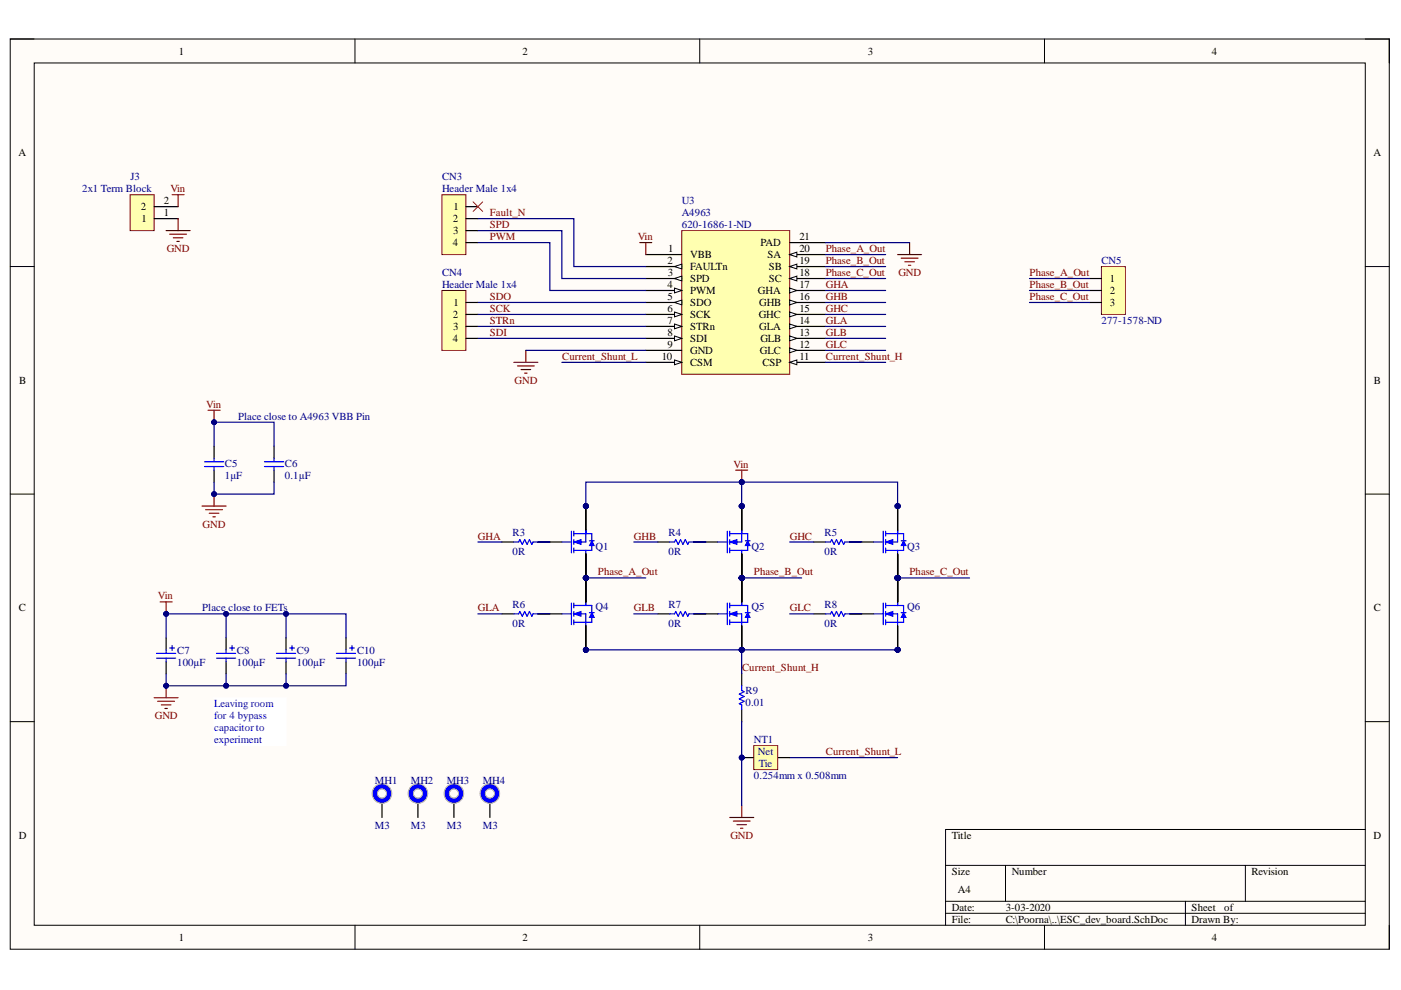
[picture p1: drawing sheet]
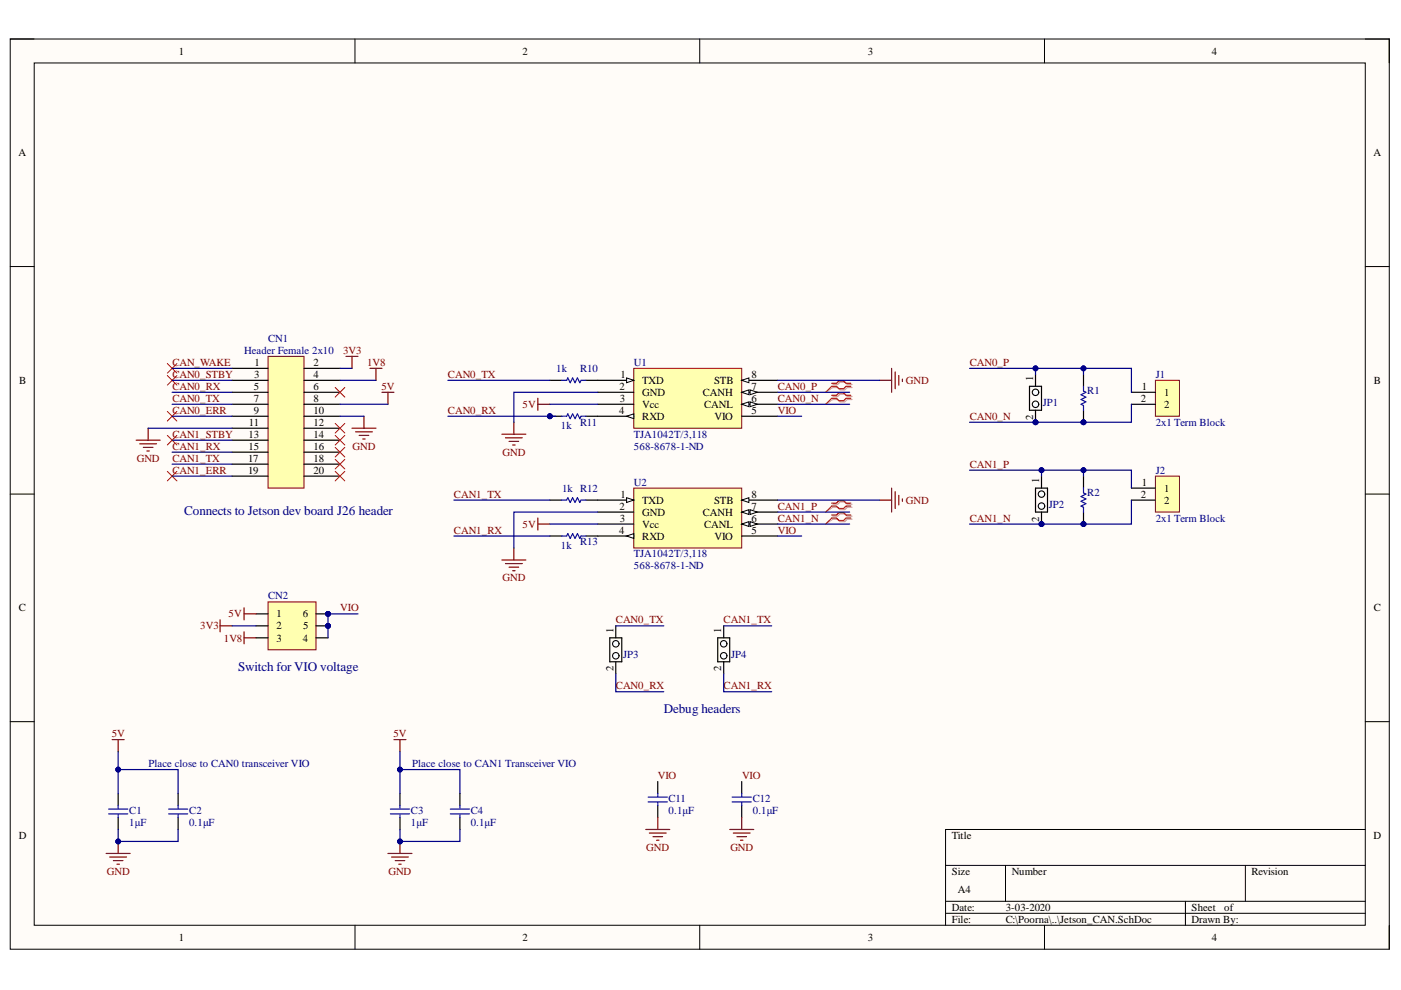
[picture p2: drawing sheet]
# Altium project ESC_dev_board.PrjPcb
2 sheets, 51 parts. Net scope: global (net labels, ports and power ports of the same name join across sheets).
Board file: ESC_dev_board.PcbDoc
Sheets:
  Jetson_CAN.SchDoc
  ESC_dev_board.SchDoc

## Sheet Jetson_CAN.SchDoc
size A4

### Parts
C1  1μF  [CAPC1608N(0603")]
C2  0.1μF  [CAPC1608N(0603")]
C3  1μF  [CAPC1608N(0603")]
C4  0.1μF  [CAPC1608N(0603")]
C11  0.1μF  [CAPC1608N(0603")]
C12  0.1μF  [CAPC1608N(0603")]
CN1  Header Female 2x10  [HEADER, FEMALE/MALE, 2x10, 100mil]
CN2  Header, Male, 2x3, Pitch: 0.1" (2.54mm), THT  [Header, Male, 2x3, Pitch: 0.1" (2.54mm),THT]  (value not drawn)
J1  2x1 Term Block  [2X1 Terminal Blocks]
J2  2x1 Term Block  [2X1 Terminal Blocks]
JP1  1X2 Pin Head  [2X1 Males Header]  (value not drawn)
JP2  1X2 Pin Head  [2X1 Males Header]  (value not drawn)
JP3  1X2 Pin Head  [2X1 Males Header]  (value not drawn)
JP4  1X2 Pin Head  [2X1 Males Header]  (value not drawn)
R1  CRCW0603120KFKEA  [RESC1609X50X30NL10T20]  (value not drawn)
R2  CRCW0603120KFKEA  [RESC1609X50X30NL10T20]  (value not drawn)
R10  1k  [RESC1608N(0603")]
R11  1k  [RESC1608N(0603")]
R12  1k  [RESC1608N(0603")]
R13  1k  [RESC1608N(0603")]
U1  TJA1042T/3,118  Supplier Part Number 1: 568-8678-1-ND  [8-SOIC]
U2  TJA1042T/3,118  Supplier Part Number 1: 568-8678-1-ND  [8-SOIC]

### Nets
1V8: CN1.4 CN2.3
3V3: CN1.2 CN2.2
5V: C1.2(Cathode) C2.2(Cathode) C3.2(Cathode) C4.2(Cathode) CN1.8 CN2.1 U1.3(Vcc) U2.3(Vcc)
GND: C1.1(Anode) C2.1(Anode) C3.1(Anode) C4.1(Anode) C11.1(Anode) C12.1(Anode) CN1.10 CN1.11 U1.2(GND) U1.8(STB) U2.2(GND) U2.8(STB)
CAN0_ERR: CN1.9
CAN0_N: J1.2 JP1.2 R1.2 U1.6(CANL)
CAN0_P: J1.1 JP1.1 R1.1 U1.7(CANH)
CAN0_RX: CN1.5 JP3.2 R11.1
CAN0_STBY: CN1.3
CAN0_TX: CN1.7 JP3.1 R10.1
CAN1_ERR: CN1.19
CAN1_N: J2.2 JP2.2 R2.2 U2.6(CANL)
CAN1_P: J2.1 JP2.1 R2.1 U2.7(CANH)
CAN1_RX: CN1.15 JP4.2 R13.1
CAN1_STBY: CN1.13
CAN1_TX: CN1.17 JP4.1 R12.1
CAN_WAKE: CN1.1
VIO: C11.2(Cathode) C12.2(Cathode) CN2.4 CN2.5 CN2.6 U1.5(VIO) U2.5(VIO)
NetR10_2: R10.2 U1.1(TXD)
NetR11_2: R11.2 U1.4(RXD)
NetR12_2: R12.2 U2.1(TXD)
NetR13_2: R13.2 U2.4(RXD)

Not connected (* = marked no-connect by the designer): CN1 6* 12* 14* 16* 18* 20*

### Layout directives
differential pair: CAN0_N, CAN0_P, CAN1_N, CAN1_P

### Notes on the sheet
- (near CN1) Connects to Jetson dev board J26 header
- (near CN2) Switch for VIO voltage
- Debug headers
- Place close to CAN0 transceiver VIO
- Place close to CAN1 Transceiver VIO

## Sheet ESC_dev_board.SchDoc
size A4

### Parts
C5  1μF  [CAPC1608N(0603")]
C6  Capacitance: 0.1µF  [CAPC1608N(0603")]  (hidden comment: 0.1uF, 50V, 10%, X7R, 0603)
C7  100µF  [Radial_CAN_6.6mm]
C8  100µF  [Radial_CAN_6.6mm]
C9  100µF  [Radial_CAN_6.6mm]
C10  100µF  [Radial_CAN_6.6mm]
CN3  Header Male 1x4  [Header, Male, 1X4]
CN4  Header Male 1x4  [Header, Male, 1X4]
CN5  Supplier Part Number 1: 277-1578-ND  [3x1, Terminal Block, Pitch: 5mm, Screw, THT]  (hidden comment: 3x1, Terminal Block, Pitch: 5mm, Screw, THT)
J3  2x1 Term Block  [2X1 Terminal Blocks Phoenix Contact 5mm]
MH1  M3  [Clearance_M3_PLATED]  (no BOM)
MH2  M3  [Clearance_M3_PLATED]  (no BOM)
MH3  M3  [Clearance_M3_PLATED]  (no BOM)
MH4  M3  [Clearance_M3_PLATED]  (no BOM)
NT1  0.254mm x 0.508mm  [NETTIE_20mil]  (net tie, no BOM)
Q1  SI7625DN-T1-GE3  [PowerPAK 1212-8]  (value not drawn)
Q2  SI7625DN-T1-GE3  [PowerPAK 1212-8]  (value not drawn)
Q3  SI7625DN-T1-GE3  [PowerPAK 1212-8]  (value not drawn)
Q4  SIS476DN-T1-GE3  [PowerPAK 1212-8]  (value not drawn)
Q5  SIS476DN-T1-GE3  [PowerPAK 1212-8]  (value not drawn)
Q6  SIS476DN-T1-GE3  [PowerPAK 1212-8]  (value not drawn)
R3  0R  [RESC1608N(0603")]
R4  0R  [RESC1608N(0603")]
R5  0R  [RESC1608N(0603")]
R6  0R  [RESC1608N(0603")]
R7  0R  [RESC1608N(0603")]
R8  0R  [RESC1608N(0603")]
R9  0.01  [RESC6332N(2512")]
U3  A4963  Supplier Part Number 1: 620-1686-1-ND  [TSOP65P640X120_HS-21M]

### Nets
GND: C5.1(Anode) C6.1(Anode) C7.2(Cathode) C8.2(Cathode) C9.2(Cathode) C10.2(Cathode) J3.1 NT1.1 R9.1 U3.9(GND) U3.21(PAD)
Vin: C5.2(Cathode) C6.2(Cathode) C7.1(Anode) C8.1(Anode) C9.1(Anode) C10.1(Anode) J3.2 Q1.1(Source) Q1.2(Source) Q1.3(Source) Q2.1(Source) Q2.2(Source) Q2.3(Source) Q3.1(Source) Q3.2(Source) Q3.3(Source) U3.1(VBB)
Current_Shunt_H: Q4.1(Source) Q4.2(Source) Q4.3(Source) Q5.1(Source) Q5.2(Source) Q5.3(Source) Q6.1(Source) Q6.2(Source) Q6.3(Source) R9.2 U3.11(CSP)
Current_Shunt_L: NT1.2 U3.10(CSM)
Fault_N: CN3.2 U3.2(FAULTn)
GHA: R3.1 U3.17(GHA)
GHB: R4.1 U3.16(GHB)
GHC: R5.1 U3.15(GHC)
GLA: R6.1 U3.14(GLA)
GLB: R7.1 U3.13(GLB)
GLC: R8.1 U3.12(GLC)
Phase_A_Out: CN5.1 Q1.5(Drain) Q1.6(Drain) Q1.7(Drain) Q1.8(Drain) Q1.9(Drain) Q4.5(Drain) Q4.6(Drain) Q4.7(Drain) Q4.8(Drain) Q4.9(Drain) U3.20(SA)
Phase_B_Out: CN5.2 Q2.5(Drain) Q2.6(Drain) Q2.7(Drain) Q2.8(Drain) Q2.9(Drain) Q5.5(Drain) Q5.6(Drain) Q5.7(Drain) Q5.8(Drain) Q5.9(Drain) U3.19(SB)
Phase_C_Out: CN5.3 Q3.5(Drain) Q3.6(Drain) Q3.7(Drain) Q3.8(Drain) Q3.9(Drain) Q6.5(Drain) Q6.6(Drain) Q6.7(Drain) Q6.8(Drain) Q6.9(Drain) U3.18(SC)
PWM: CN3.4 U3.4(PWM)
SCK: CN4.2 U3.6(SCK)
SDI: CN4.4 U3.8(SDI)
SDO: CN4.1 U3.5(SDO)
SPD: CN3.3 U3.3(SPD)
STRn: CN4.3 U3.7(STRn)
NetQ1_4: Q1.4(Gate) R3.2
NetQ2_4: Q2.4(Gate) R4.2
NetQ3_4: Q3.4(Gate) R5.2
NetQ4_4: Q4.4(Gate) R6.2
NetQ5_4: Q5.4(Gate) R7.2
NetQ6_4: Q6.4(Gate) R8.2

Not connected (* = marked no-connect by the designer): CN3 1*; MH1 1; MH2 1; MH3 1; MH4 1

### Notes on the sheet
- Place close to A4963 VBB Pin
- Place close to FETs
- Leaving room for 4 bypass capacitor to experiment with. It normal operation, 1 or 2 should be sufficient

## Nets that join several sheets
GND: Jetson_CAN (12 pins), ESC_dev_board (11 pins)
